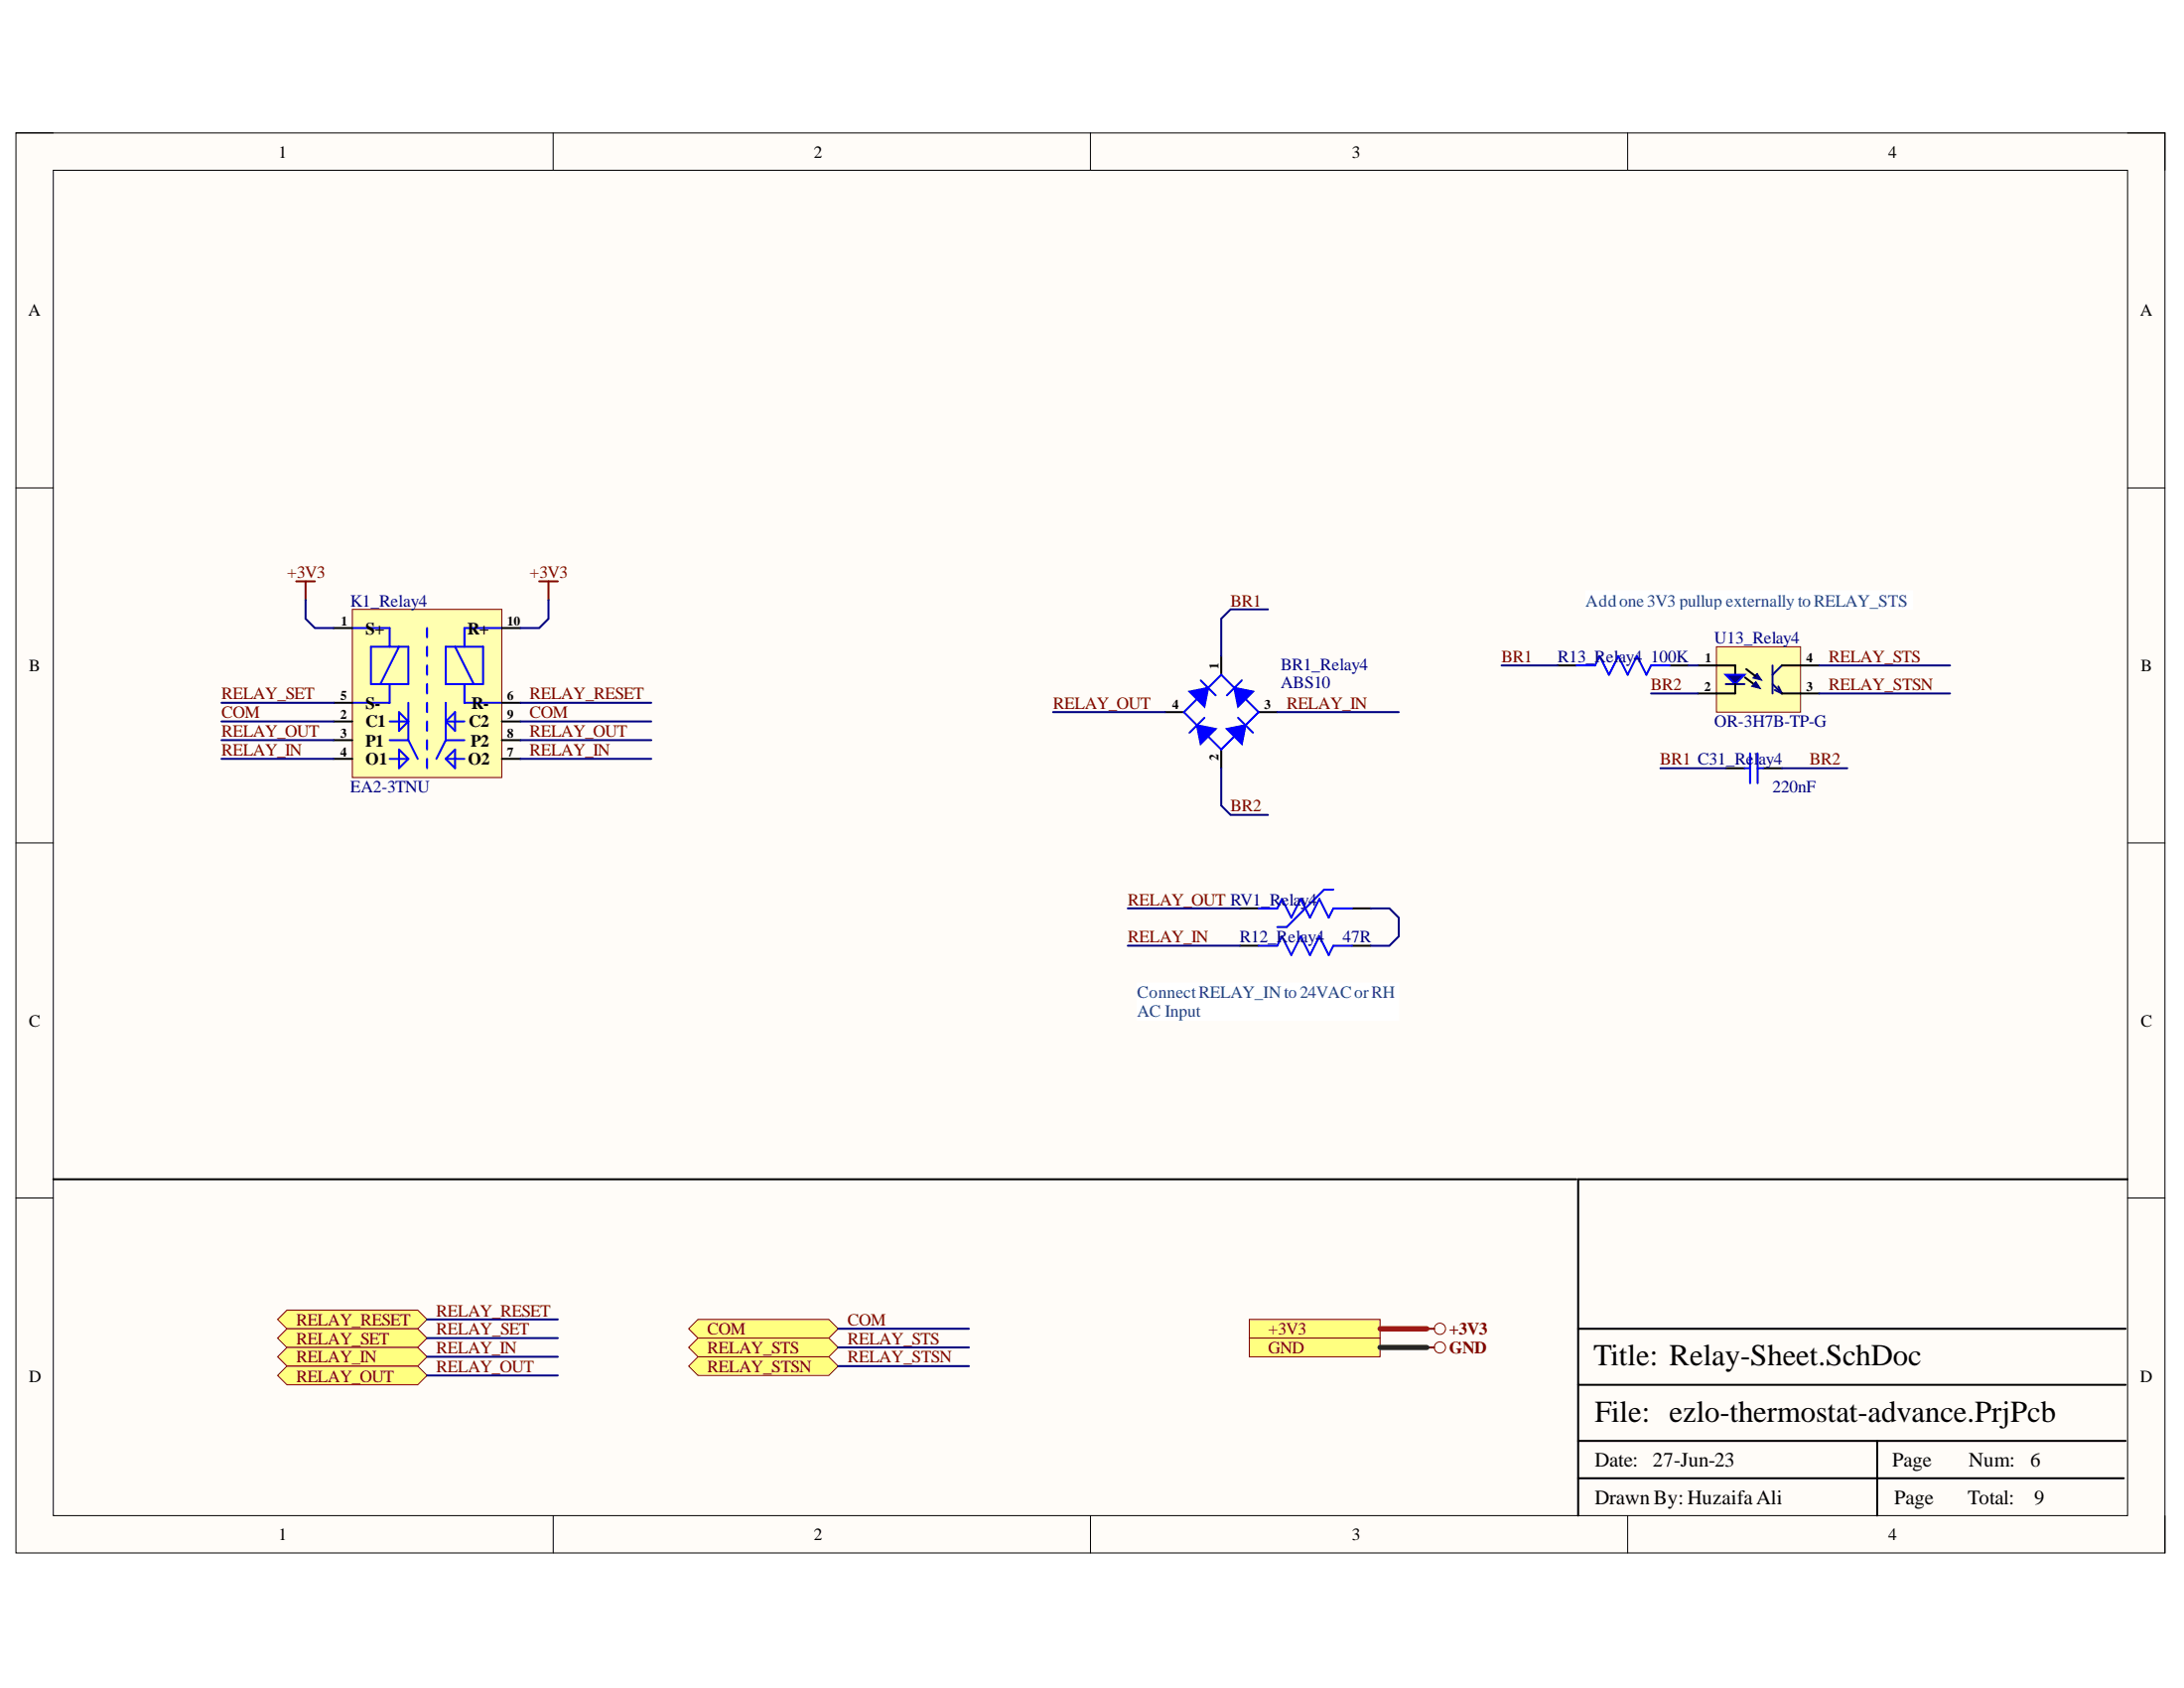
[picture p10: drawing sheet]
<svg xmlns="http://www.w3.org/2000/svg" width="279mm" height="216mm" viewBox="0 0 279 216" stroke-linecap="round" stroke-linejoin="round" font-family="sans-serif">
<path d="M2 17h275v181.6h-275z" fill-rule="evenodd" fill="#fffcf8"/>
<path d="M2 17h275v181.6h-275z" fill="none" stroke="#000" stroke-width=".13"/>
<path d="M6.8 21.8h265.4v172.1h-265.4z" fill-rule="evenodd" fill="#fffcf8"/>
<g fill="none" stroke="#000" stroke-width=".13">
<path d="M2 17h4.8M70.8 17v4.8M139.5 17v4.8M208.2 17v4.8M272.2 17h4.8v4.8M6.8 21.8h265.4v172.1h-265.4zM2 62.4h4.8M272.2 62.4h4.8M2 107.8h4.8M272.2 107.8h4.8M2 153.2h4.8M272.2 153.2h4.8"/>
<path d="M70.8 193.9v4.7M139.5 193.9v4.7M208.2 193.9v4.7M277 193.9v4.7"/>
</g>
<path d="M149.1 91.1h2.4M156.2 83.9v2.4M156.2 95.9v2.4M161 91.1h2.4M272.2 150.8h-70.3v43.1M201.9 177.1h70M201.9 170h70M201.9 189.1h69.8M201.9 184.3h70M240.1 184.3v9.6" fill="none" stroke="#000" stroke-width=".25"/>
<path d="M151.5 91.1l4.7-4.8 4.8 4.8-4.8 4.8zM154.1 91.8l-1.9 1.9" fill="none" stroke="#00f" stroke-width=".25"/>
<path d="M153.1 92.8l2.4 .4-1.9 1.9z" fill="#00f"/>
<path d="M153.1 92.8l2.4 .4-1.9 1.9zM153.6 87l1.9 1.9" fill="none" stroke="#00f" stroke-width=".25"/>
<path d="M152.2 88.5l2.4-.5-.5 2.4z" fill="#00f"/>
<path d="M152.2 88.5l2.4-.5-.5 2.4zM158.4 91.8l1.9 1.9" fill="none" stroke="#00f" stroke-width=".25"/>
<path d="M157 93.2l2.3-.4-.4 2.3z" fill="#00f"/>
<path d="M157 93.2l2.3-.4-.4 2.3zM158.9 87l-1.9 1.9" fill="none" stroke="#00f" stroke-width=".25"/>
<path d="M157.9 88l2.4 .5-1.9 1.9z" fill="#00f"/>
<path d="M157.9 88l2.4 .5-1.9 1.9zM223.2 98.3h.7M223.9 96.3v3.9M224.8 96.3v3.9M224.8 98.3h.8" fill="none" stroke="#00f" stroke-width=".25"/>
<path d="M220.8 98.3h2.4M225.6 98.3h2.4" fill="none" stroke="#000" stroke-width=".25"/>
<path d="M219.6 82.7h10.7v8.4h-10.7z" fill-rule="evenodd" fill="#ffffb0"/>
<path d="M219.6 82.7h10.7v8.4h-10.7z" fill="none" stroke="#800000" stroke-width=".13"/>
<path d="M217.2 85.1h2.4M217.2 88.7h2.4M223.2 86.7l1.2 .8" fill="none" stroke="#000" stroke-width=".25"/>
<path d="M224.6 87.2l.6 .9-1.1-.3z" fill-rule="evenodd" fill="#0c0087"/>
<path d="M224.6 87.2l.6 .9-1.1-.3z" fill="none" stroke="#0c0087" stroke-width=".13"/>
<path d="M224.2 86.7l.6-.5-.3 .2 .3-.2 .6 .8z" fill-rule="evenodd" fill="#0c0087"/>
<path d="M224.2 86.7l.6-.5-.3 .2 .3-.2 .6 .8z" fill="none" stroke="#0c0087" stroke-width=".13"/>
<path d="M219.6 85.1h2.4v1.2M223.4 85.6l1.1 .8" fill="none" stroke="#000" stroke-width=".25"/>
<path d="M220.8 86.3h2.4l-1.2 1.2z" fill="#0c0087"/>
<path d="M201.7 85.1h2.4l.5-1.2 1.2 2.4 1.2-2.4 1.2 2.4 1.2-2.4 1.2 2.4 .6-1.2h2.4M220.8 86.3h2.4l-1.2 1.2zM161 121h2.4l.6-1.2 1.2 2.4 1.2-2.4 1.2 2.4 1.2-2.4 1.2 2.4 .6-1.2h2.4" fill="none" stroke="#00f" stroke-width=".25"/>
<path d="M220.8 87.5h2.4M226.8 85.1v3.6M226.8 87.5l1.2 1.2M227.1 88.3l.9 .4M227.5 87.8l.5 .9M228 85.1l-1.2 1.2" fill="none" stroke="#11037f" stroke-width=".25"/>
<path d="M199.3 85.1h2.4M213.6 85.1h2.4M222 87.5v1.2h-2.4M228 88.7h4.7M228 85.1h4.7M158.6 121h2.4M173 121h2.4M6.8 150.8h194.9" fill="none" stroke="#000" stroke-width=".25"/>
<path d="M37.9 74.4h2.4M39.1 74.4v2.3M69 74.4h2.4M70.2 74.4v2.3" fill="none" stroke="#800000" stroke-width=".25"/>
<path d="M159.8 168.8h16.8v2.3h-16.8z" fill-rule="evenodd" fill="#ffff80"/>
<g fill="none" stroke="#800000" stroke-width=".13">
<path d="M159.8 168.8h16.8v2.3h-16.8z"/>
<circle cx="184.2" cy="170" r=".72"/>
</g>
<path d="M182.5 170h1" fill="none" stroke="#800000" stroke-width=".25"/>
<path d="M159.8 171.1h16.8v2.4h-16.8z" fill-rule="evenodd" fill="#ffff80"/>
<g fill="none" stroke="#800000" stroke-width=".13">
<path d="M159.8 171.1h16.8v2.4h-16.8z"/>
<circle cx="184.2" cy="172.3" r=".72"/>
</g>
<path d="M182.5 172.3h1" fill="none" stroke="#800000" stroke-width=".25"/>
<path d="M35.5 168.8l1.2-1.2h16.7l1.2 1.2-1.2 1.2h-16.7z" fill-rule="evenodd" fill="#ffff80"/>
<path d="M35.5 168.8l1.2-1.2h16.7l1.2 1.2-1.2 1.2h-16.7z" fill="none" stroke="#800000" stroke-width=".13"/>
<path d="M35.5 171.1l1.2-1.1h16.7l1.2 1.1-1.2 1.2h-16.7z" fill-rule="evenodd" fill="#ffff80"/>
<path d="M35.5 171.1l1.2-1.1h16.7l1.2 1.1-1.2 1.2h-16.7z" fill="none" stroke="#800000" stroke-width=".13"/>
<path d="M35.5 173.5l1.2-1.2h16.7l1.2 1.2-1.2 1.2h-16.7z" fill-rule="evenodd" fill="#ffff80"/>
<path d="M35.5 173.5l1.2-1.2h16.7l1.2 1.2-1.2 1.2h-16.7z" fill="none" stroke="#800000" stroke-width=".13"/>
<path d="M35.5 175.9l1.2-1.2h16.7l1.2 1.2-1.2 1.2h-16.7z" fill-rule="evenodd" fill="#ffff80"/>
<path d="M35.5 175.9l1.2-1.2h16.7l1.2 1.2-1.2 1.2h-16.7z" fill="none" stroke="#800000" stroke-width=".13"/>
<path d="M88.1 170l1.2-1.2h16.7l1.2 1.2-1.2 1.1h-16.7z" fill-rule="evenodd" fill="#ffff80"/>
<path d="M88.1 170l1.2-1.2h16.7l1.2 1.2-1.2 1.1h-16.7z" fill="none" stroke="#800000" stroke-width=".13"/>
<path d="M88.1 172.3l1.2-1.2h16.7l1.2 1.2-1.2 1.2h-16.7z" fill-rule="evenodd" fill="#ffff80"/>
<path d="M88.1 172.3l1.2-1.2h16.7l1.2 1.2-1.2 1.2h-16.7z" fill="none" stroke="#800000" stroke-width=".13"/>
<path d="M88.1 174.7l1.2-1.2h16.7l1.2 1.2-1.2 1.2h-16.7z" fill-rule="evenodd" fill="#ffff80"/>
<path d="M88.1 174.7l1.2-1.2h16.7l1.2 1.2-1.2 1.2h-16.7z" fill="none" stroke="#800000" stroke-width=".13"/>
<path d="M145.5 125.7h33.4v4.8h-33.4z" fill-rule="evenodd" fill="#fff"/>
<path d="M145.5 125.7h33.4v4.8h-33.4z" fill="none" stroke="#fff" stroke-width=".13"/>
<path d="M202.9 75.6h41.8v2.3h-41.8z" fill-rule="evenodd" fill="#fff"/>
<path d="M202.9 75.6h41.8v2.3h-41.8z" fill="none" stroke="#fff" stroke-width=".13"/>
<path d="M45.1 77.9h19.1v21.5h-19.1z" fill-rule="evenodd" fill="#ffffb0"/>
<path d="M45.1 77.9h19.1v21.5h-19.1z" fill="none" stroke="#800000" stroke-width=".13"/>
<path d="M42.7 92.3h2.4M42.7 94.7h2.4M42.7 97.1h2.4M42.7 80.3h2.4M42.7 89.9h2.4M64.2 92.3h2.4M64.2 94.7h2.4M64.2 97.1h2.4M64.2 80.3h2.4M64.2 89.9h2.4M158.6 116.2h2.4M173 116.2h2.4" fill="none" stroke="#000" stroke-width=".25"/>
<g fill="none" stroke="#00f" stroke-width=".25">
<path d="M45.1 80.3h4.8v2.4M47.5 82.7h4.7v4.8h-4.7zM49.9 87.5v2.4h-4.8M49.9 94.7h2.3M49.9 92.3h2.3M49.9 97.1h2.3M51 82.7l-2.3 4.8M51 95.9l1.2 1.2-1.2 1.2zM51 91.1l1.2 1.2-1.2 1.2zM52.2 89.9v4.8M52.2 94.7l1.2 2.4M54.6 80.3v1.2"/>
<path d="M54.6 82.7v1.2M54.6 85.1v1.2M54.6 87.5v1.2M54.6 89.9v1.2M54.6 92.3v1.2M54.6 94.7v1.2M54.6 97.1v1.2M57 82.7h4.8v4.8h-4.8zM57 89.9v4.8M57 94.7l-1.2 2.4M57 94.7h2.4M57 92.3h2.4"/>
<path d="M57 92.3l1.2-1.2v2.4zM57 97.1l1.2-1.2v2.4zM57 97.1h2.4M58.2 82.7l2.4 4.8M59.4 87.5v2.4h4.8M64.2 80.3h-4.8v2.4M161 116.2h2.4l.6-1.2 1.2 2.4 1.2-2.4 1.2 2.4 1.2-2.4 1.2 2.4 .6-1.2h2.4M170.6 113.8h-1.2l-4.8 4.8h-1.2"/>
</g>
<g fill="none" stroke="#000080" stroke-width=".25">
<path d="M39.1 76.7v2.4l1.2 1.2h2.4M70.2 76.7v2.4l-1.2 1.2h-2.4M162.2 77.9h-4.8l-1.2 1.2v4.8M28.3 89.9h14.4M28.3 92.3h14.4M28.3 94.7h14.4M28.3 97.1h14.4M66.6 89.9h16.7M66.6 92.3h16.7M66.6 94.7h16.7M66.6 97.1h16.7M134.7 91.1h14.4"/>
<path d="M156.2 98.3v4.7l1.2 1.2h4.8M163.4 91.1h15.5M192.1 85.1h7.2M211.2 88.7h6M212.4 98.3h8.4M216 85.1h1.2M228 98.3h8.3M232.7 85.1h16.8M232.7 88.7h16.8M144.3 116.2h14.3M175.4 116.2h2.3l1.2 1.2v2.4l-1.2 1.2h-2.3M144.3 121h14.3"/>
<path d="M54.6 168.8h16.8M54.6 171.1h16.8M54.6 173.5h16.8M54.6 175.9h16.8M107.2 170h16.8M107.2 172.3h16.8M107.2 174.7h16.8"/>
</g>
<path d="M176.6 170h5.9" fill="none" stroke="#f00" stroke-width=".68"/>
<path d="M176.6 172.3h5.9" fill="none" stroke="#274e13" stroke-width=".68"/>
<g font-size="3.9">
<text x="203.8" y="174.6">Title: Relay-Sheet.SchDoc</text>
<text x="204" y="181.8">File: ezlo-thermostat-advance.PrjPcb</text>
</g>
<g font-size="2.6">
<text x="204" y="187.6">Date:</text>
<text x="211.5" y="187.6">27-Jun-23</text>
<text x="242.1" y="187.6">Page</text>
<text x="251.9" y="187.6">Num:</text>
<text x="259.7" y="187.6">6</text>
<text x="204" y="192.4">Drawn By: HuzaifaAli</text>
<text x="242.3" y="192.4">Page</text>
<text x="251.7" y="192.4">Total:</text>
<text x="260.3" y="192.4">9</text>
</g>
<g font-size="2.2">
<text x="35.6" y="20.1">1</text>
<text x="104.1" y="20.1">2</text>
<text x="173" y="20.1">3</text>
<text x="241.6" y="20.1">4</text>
<text x="3.6" y="40.4">A</text>
<text x="273.8" y="40.4">A</text>
<text x="46.8" y="81.1">S+</text>
<text x="59.8" y="81.1">R+</text>
<text x="3.7" y="85.8">B</text>
<text x="273.9" y="85.8">B</text>
<text x="46.8" y="93">C1</text>
<text x="46.8" y="95.5">P1</text>
<text x="46.8" y="90.7">S-</text>
<text x="60" y="93">C2</text>
<text x="60.2" y="95.5">P2</text>
<text x="60.3" y="90.7">R-</text>
<text x="46.8" y="97.8">O1</text>
<text x="59.9" y="97.8">O2</text>
<text x="3.7" y="131.3">C</text>
<text x="273.9" y="131.3">C</text>
<text x="3.7" y="176.7">D</text>
<text x="273.8" y="176.7">D</text>
<text x="35.6" y="197">1</text>
<text x="104.1" y="197">2</text>
<text x="173" y="197">3</text>
<text x="241.6" y="197">4</text>
</g>
<g font-size="2.2" fill="#800000">
<text x="36.7" y="73.9">+3V3</text>
<text x="67.7" y="73.9">+3V3</text>
<text x="157.4" y="77.5">BR1</text>
<text x="28.3" y="89.5">RELAY_SET</text>
<text x="67.7" y="89.5">RELAY_RESET</text>
<text x="192.1" y="84.6">BR1</text>
<text x="211.2" y="88.3">BR2</text>
<text x="234" y="84.6">RELAY_STS</text>
<text x="234" y="88.3">RELAY_STSN</text>
<text x="28.3" y="91.8">COM</text>
<text x="28.3" y="94.2">RELAY_OUT</text>
<text x="67.7" y="91.8">COM</text>
<text x="67.7" y="94.2">RELAY_OUT</text>
<text x="134.7" y="90.7">RELAY_OUT</text>
<text x="164.6" y="90.7">RELAY_IN</text>
<text x="28.3" y="96.7">RELAY_IN</text>
<text x="67.7" y="96.7">RELAY_IN</text>
<text x="212.4" y="97.8">BR1 C31_Re</text>
<text x="231.5" y="97.8">BR2</text>
<text x="157.4" y="103.8">BR2</text>
<text x="144.3" y="115.8">RELAY_OUT RV1_Relay4</text>
<text x="144.3" y="120.5">RELAY_IN</text>
<text x="37.9" y="169.5">RELAY_RESET</text>
<text x="37.9" y="171.9">RELAY_SET</text>
<text x="55.8" y="168.4">RELAY_RESET</text>
<text x="55.8" y="170.7">RELAY_SET</text>
<text x="55.8" y="173.1">RELAY_IN</text>
<text x="90.5" y="170.7">COM</text>
<text x="90.5" y="173.1">RELAY_STS</text>
<text x="108.4" y="169.5">COM</text>
<text x="108.4" y="171.9">RELAY_STS</text>
<text x="162.2" y="170.7">+3V3</text>
<text x="162.2" y="173.1">GND</text>
<text x="185.4" y="170.7">+3V3</text>
<text x="185.4" y="173.1">GND</text>
<text x="37.9" y="174.3">RELAY_IN</text>
<text x="37.9" y="176.7">RELAY_OUT</text>
<text x="55.8" y="175.5">RELAY_OUT</text>
<text x="90.5" y="175.5">RELAY_STSN</text>
<text x="108.4" y="174.3">RELAY_STSN</text>
</g>
<g font-size="2.2" fill="#000080">
<text x="44.8" y="77.5">K1_Relay4</text>
<text x="219.3" y="82.3">U13_Relay4</text>
<text x="163.8" y="85.7">BR1_Relay4</text>
<text x="163.8" y="88">ABS10</text>
<text x="199.3" y="84.6">R13_Relay4</text>
<text x="211.2" y="84.6">100K</text>
<text x="219.3" y="93">OR-3H7B-TP-G</text>
<text x="44.8" y="101.4">EA2-3TNU</text>
<text x="224.4" y="97.8">lay4</text>
<text x="226.8" y="101.4">220nF</text>
<text x="158.6" y="120.5">R12_Relay4</text>
<text x="171.8" y="120.5">47R</text>
</g>
<g font-size="2.2" fill="#0b5394">
<text x="202.8" y="77.5">Addone3V3 pullup externally to RELAY_STS</text>
<text x="145.5" y="127.7">ConnectRELAY_INto 24VACorRH</text>
<text x="145.5" y="130.1">AC Input</text>
</g>
<g font-size="1.7">
<text x="43.6" y="80">1</text>
<text x="64.9" y="80">10</text>
<text x="43.6" y="89.6">5</text>
<text x="64.9" y="89.6">6</text>
<text x="155.9" y="85.6" transform="rotate(-90 155.9 85.6)">1</text>
<text x="218.1" y="88.4">2</text>
<text x="218.1" y="84.7">1</text>
<text x="231.1" y="88.4">3</text>
<text x="231.1" y="84.7">4</text>
<text x="43.6" y="91.9">2</text>
<text x="43.6" y="94.4">3</text>
<text x="64.9" y="94.4">8</text>
<text x="64.9" y="91.9">9</text>
<text x="150" y="90.7">4</text>
<text x="161.7" y="90.7">3</text>
<text x="43.6" y="96.7">4</text>
<text x="64.9" y="96.7">7</text>
<text x="155.9" y="97.3" transform="rotate(-90 155.9 97.3)">2</text>
</g>
</svg>
